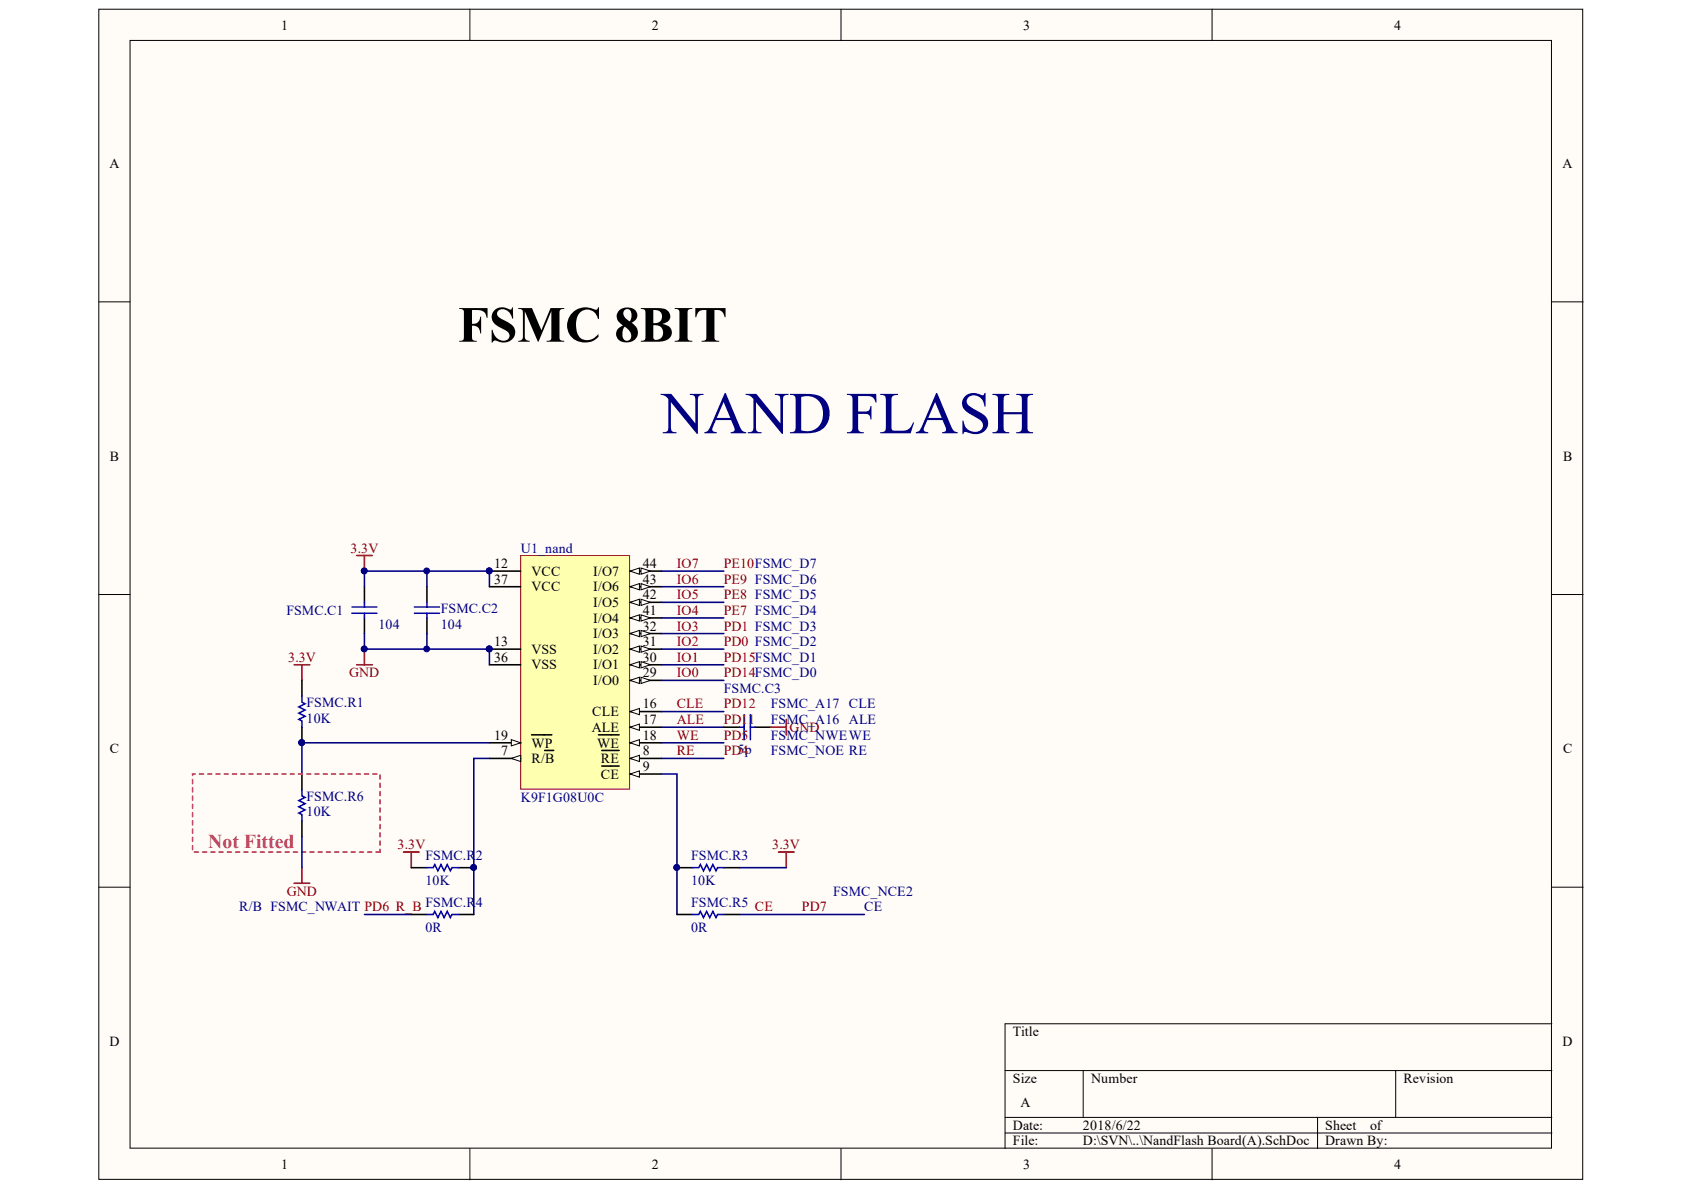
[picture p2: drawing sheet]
<svg xmlns="http://www.w3.org/2000/svg" width="297mm" height="210mm" viewBox="0 0 297 210" stroke-linecap="round" stroke-linejoin="round" font-family="sans-serif">
<g fill="#fffcf8" stroke="#000" stroke-width=".18">
<path d="M17.4 1.6h261.8v206.4h-261.8z"/>
<path d="M22.9 7.1h250.8v195.4h-250.8z"/>
</g>
<g fill="none" stroke="#000" stroke-width=".18">
<path d="M82.9 1.6v5.5M148.3 1.6v5.5M213.8 1.6v5.5M17.4 53.2h5.5M273.7 53.2h5.6M17.4 104.9h5.5M273.7 104.9h5.6M17.4 156.5h5.5M273.7 156.5h5.6M177.3 188.8h96.4M177.3 197.1h96.4M177.3 199.8h96.4"/>
<path d="M191.1 188.8v8.3M232.4 197.1v5.5M246.2 188.8v8.3M273.7 180.6h-96.4v22M82.9 202.6v5.5M148.3 202.6v5.5M213.8 202.6v5.5"/>
</g>
<path d="M91.8 98h19.3v41.2h-19.3z" fill="#ffffb0" stroke="#800000" stroke-width=".18"/>
<path d="M86.3 133.8h5.5" fill="none" stroke="#000" stroke-width=".28"/>
<path d="M90.2 133.8l1.6-.6v1.1z" fill="#fffcf8"/>
<path d="M90.2 133.8l1.6-.6v1.1z" fill="none" stroke="#000" stroke-width=".18"/>
<path d="M96.1 132.4h1.6M111.1 133.8h5.5" fill="none" stroke="#000" stroke-width=".28"/>
<path d="M111.1 133.8l1.7-.6v1.1z" fill="#fffcf8"/>
<path d="M111.1 133.8l1.7-.6v1.1z" fill="none" stroke="#000" stroke-width=".18"/>
<path d="M106.1 132.4h3.1M111.1 136.5h5.5" fill="none" stroke="#000" stroke-width=".28"/>
<path d="M111.1 136.5l1.7-.5v1.1z" fill="#fffcf8"/>
<path d="M111.1 136.5l1.7-.5v1.1z" fill="none" stroke="#000" stroke-width=".18"/>
<path d="M86.3 100.7h5.5M86.3 114.5h5.5M106.1 135.1h3.1M111.1 125.5h5.5" fill="none" stroke="#000" stroke-width=".28"/>
<g fill="#000080" stroke="#000080" stroke-width=".18">
<circle cx="86.3" cy="100.7" r=".51"/>
<circle cx="86.3" cy="114.5" r=".51"/>
</g>
<path d="M111.1 125.5l1.7-.5v1.1z" fill="#fffcf8"/>
<path d="M111.1 125.5l1.7-.5v1.1z" fill="none" stroke="#000" stroke-width=".18"/>
<path d="M111.1 128.3h5.5" fill="none" stroke="#000" stroke-width=".28"/>
<path d="M111.1 128.3l1.7-.6v1.1z" fill="#fffcf8"/>
<path d="M111.1 128.3l1.7-.6v1.1z" fill="none" stroke="#000" stroke-width=".18"/>
<path d="M111.1 131h5.5" fill="none" stroke="#000" stroke-width=".28"/>
<path d="M111.1 131l1.7-.5v1.1z" fill="#fffcf8"/>
<path d="M111.1 131l1.7-.5v1.1z" fill="none" stroke="#000" stroke-width=".18"/>
<path d="M86.3 131h5.5M105.6 129.6h3.6" fill="none" stroke="#000" stroke-width=".28"/>
<path d="M90.2 130.5l1.6 .5-1.6 .6z" fill="#fffcf8"/>
<path d="M90.2 130.5l1.6 .5-1.6 .6z" fill="none" stroke="#000" stroke-width=".18"/>
<path d="M93.8 129.6h3.5M111.1 120h5.5" fill="none" stroke="#000" stroke-width=".28"/>
<path d="M111.1 120l1.7-.5v1.1z" fill="#fffcf8"/>
<path d="M111.1 120l1.7-.5v1.1z" fill="none" stroke="#000" stroke-width=".18"/>
<path d="M113.1 119.5l1.6 .5-1.6 .6z" fill="#fffcf8"/>
<path d="M113.1 119.5l1.6 .5-1.6 .6z" fill="none" stroke="#000" stroke-width=".18"/>
<path d="M111.1 117.3h5.5" fill="none" stroke="#000" stroke-width=".28"/>
<path d="M111.1 117.3l1.7-.6v1.1z" fill="#fffcf8"/>
<path d="M111.1 117.3l1.7-.6v1.1z" fill="none" stroke="#000" stroke-width=".18"/>
<path d="M113.1 116.7l1.6 .6-1.6 .5z" fill="#fffcf8"/>
<path d="M113.1 116.7l1.6 .6-1.6 .5z" fill="none" stroke="#000" stroke-width=".18"/>
<path d="M111.1 114.5h5.5" fill="none" stroke="#000" stroke-width=".28"/>
<path d="M111.1 114.5l1.7-.5v1.1z" fill="#fffcf8"/>
<path d="M111.1 114.5l1.7-.5v1.1z" fill="none" stroke="#000" stroke-width=".18"/>
<path d="M113.1 114l1.6 .5-1.6 .6z" fill="#fffcf8"/>
<path d="M113.1 114l1.6 .5-1.6 .6z" fill="none" stroke="#000" stroke-width=".18"/>
<path d="M111.1 111.8h5.5" fill="none" stroke="#000" stroke-width=".28"/>
<path d="M111.1 111.8l1.7-.6v1.1z" fill="#fffcf8"/>
<path d="M111.1 111.8l1.7-.6v1.1z" fill="none" stroke="#000" stroke-width=".18"/>
<path d="M113.1 111.2l1.6 .6-1.6 .5z" fill="#fffcf8"/>
<path d="M113.1 111.2l1.6 .6-1.6 .5z" fill="none" stroke="#000" stroke-width=".18"/>
<path d="M111.1 109h5.5" fill="none" stroke="#000" stroke-width=".28"/>
<path d="M111.1 109l1.7-.6v1.1z" fill="#fffcf8"/>
<path d="M111.1 109l1.7-.6v1.1z" fill="none" stroke="#000" stroke-width=".18"/>
<path d="M113.1 108.4l1.6 .6-1.6 .5z" fill="#fffcf8"/>
<path d="M113.1 108.4l1.6 .6-1.6 .5z" fill="none" stroke="#000" stroke-width=".18"/>
<path d="M111.1 106.2h5.5" fill="none" stroke="#000" stroke-width=".28"/>
<path d="M111.1 106.2l1.7-.5v1.1z" fill="#fffcf8"/>
<path d="M111.1 106.2l1.7-.5v1.1z" fill="none" stroke="#000" stroke-width=".18"/>
<path d="M113.1 105.7l1.6 .5-1.6 .6z" fill="#fffcf8"/>
<path d="M113.1 105.7l1.6 .5-1.6 .6z" fill="none" stroke="#000" stroke-width=".18"/>
<path d="M111.1 103.5h5.5" fill="none" stroke="#000" stroke-width=".28"/>
<path d="M111.1 103.5l1.7-.6v1.1z" fill="#fffcf8"/>
<path d="M111.1 103.5l1.7-.6v1.1z" fill="none" stroke="#000" stroke-width=".18"/>
<path d="M113.1 102.9l1.6 .6-1.6 .5z" fill="#fffcf8"/>
<path d="M113.1 102.9l1.6 .6-1.6 .5z" fill="none" stroke="#000" stroke-width=".18"/>
<path d="M111.1 100.7h5.5" fill="none" stroke="#000" stroke-width=".28"/>
<path d="M111.1 100.7l1.7-.5v1.1z" fill="#fffcf8"/>
<path d="M111.1 100.7l1.7-.5v1.1z" fill="none" stroke="#000" stroke-width=".18"/>
<path d="M113.1 100.2l1.6 .5-1.6 .6z" fill="#fffcf8"/>
<path d="M113.1 100.2l1.6 .5-1.6 .6z" fill="none" stroke="#000" stroke-width=".18"/>
<g fill="none" stroke="#000" stroke-width=".28">
<path d="M64.3 103.5v2.7M64.3 109v2.8M75.3 103.5v2.7M75.3 109v2.8M86.3 117.3h5.5M86.3 103.5h5.5M53.3 120v2.8M53.3 128.3v2.7M53.3 136.5v2.8M127.7 128.3h2.7M133.2 128.3h2.7M53.3 144.8v2.7"/>
<path d="M72.5 153h2.8M80.8 153h2.8M119.4 153h2.8M127.7 153h2.7M72.5 161.3h2.8M80.8 161.3h2.8M119.4 161.3h2.8M127.7 161.3h2.7"/>
</g>
<g fill="#000080" stroke="#000080" stroke-width=".18">
<circle cx="86.3" cy="100.7" r=".51"/>
<circle cx="86.3" cy="114.5" r=".51"/>
<circle cx="75.3" cy="100.7" r=".51"/>
<circle cx="64.2" cy="100.7" r=".51"/>
<circle cx="64.2" cy="114.5" r=".51"/>
<circle cx="75.3" cy="114.5" r=".51"/>
<circle cx="53.2" cy="131" r=".51"/>
<circle cx="83.5" cy="153" r=".51"/>
<circle cx="119.4" cy="153" r=".51"/>
</g>
<g fill="none" stroke="#00f" stroke-width=".28">
<path d="M62.1 108.2h4.4M62.1 107.1h4.4M64.3 106.2v.9M64.3 108.2v.8M73.1 108.2h4.4M73.1 107.1h4.4M75.3 106.2v.9M75.3 108.2v.8M53.3 122.8v1.1l.5 .2-1.1 .6 1.1 .5-1.1 .6 1.1 .5-1.1 .6 .6 .3v1.1M53.3 139.3v1.1l.5 .3-1.1 .5 1.1 .6-1.1 .5 1.1 .6-1.1 .5 .6 .3v1.1M130.4 128.3h.9M131.3 126.1v4.4"/>
<path d="M132.4 126.1v4.4M132.4 128.3h.8M75.3 153h1.1l.3-.5 .5 1.1 .6-1.1 .5 1.1 .6-1.1 .5 1.1 .3-.6h1.1M122.2 153h1.1l.2-.5 .6 1.1 .5-1.1 .6 1.1 .5-1.1 .6 1.1 .3-.6h1.1M75.3 161.3h1.1l.3-.5 .5 1.1 .6-1.1 .5 1.1 .6-1.1 .5 1.1 .3-.6h1.1M122.2 161.3h1.1l.2-.5 .6 1.1 .5-1.1 .6 1.1 .5-1.1 .6 1.1 .3-.6h1.1"/>
</g>
<g fill="none" stroke="#000080" stroke-width=".28">
<path d="M64.3 103.5v-2.8h22v2.8M64.3 111.8v2.7h22v2.8M75.3 100.7v2.8M75.3 111.8v2.7M116.6 100.7h11.1M116.6 103.5h11.1M116.6 106.2h11.1M116.6 109h11.1M116.6 111.8h11.1M116.6 114.5h11.1M116.6 117.3h11.1M86.3 133.8h-2.7v27.5"/>
<path d="M86.3 131h-33v5.5M116.6 136.5h2.8v24.8M116.6 120h11.1M116.6 131h11.1M116.6 133.8h11.1M116.6 125.5h11.1M116.6 128.3h11.1M53.3 147.5v5.5M130.4 153h8.3M64.3 161.3h8.2M130.4 161.3h22.1"/>
</g>
<g fill="none" stroke="#800000" stroke-width=".28">
<path d="M62.9 98h2.8M64.3 98v2.7M51.9 117.3h2.7M53.3 117.3v2.7M62.9 117.3h2.8M64.3 114.5v2.8M135.9 128.3h2.8M138.7 126.9v2.7M51.9 155.8h2.7M53.3 153v2.8M71.2 150.3h2.7M72.5 150.3v2.7"/>
<path d="M137.3 150.3h2.8M138.7 150.3v2.7"/>
</g>
<path d="M67 150.3h-33v-13.8h33v13.8" fill="none" stroke="#da2467" stroke-width=".28" stroke-dasharray=".7 .7"/>
<text font-size="10.5" fill="#000080" x="116.7" y="76.4">NAND FLASH</text>
<text font-size="9" x="80.8" y="60.3">FSMC 8BIT</text>
<text font-size="3.5" fill="#da2467" x="36.7" y="149.5">Not Fitted</text>
<g font-size="2.5">
<text x="49.6" y="5.2">1</text>
<text x="115" y="5.2">2</text>
<text x="180.5" y="5.2">3</text>
<text x="245.9" y="5.2">4</text>
<text x="19.3" y="29.7">A</text>
<text x="275.6" y="29.7">A</text>
<text x="19.4" y="81.2">B</text>
<text x="275.7" y="81.2">B</text>
<text x="87.1" y="100.2">12</text>
<text x="93.7" y="101.6">VCC</text>
<text x="104.6" y="101.6">I/O7</text>
<text x="113.4" y="100.2">44</text>
<text x="87.1" y="103">37</text>
<text x="93.7" y="104.3">VCC</text>
<text x="104.6" y="107.1">I/O5</text>
<text x="104.6" y="104.3">I/O6</text>
<text x="113.4" y="105.7">42</text>
<text x="113.4" y="103">43</text>
<text x="87.1" y="113.9">13</text>
<text x="104.6" y="112.6">I/O3</text>
<text x="104.6" y="109.8">I/O4</text>
<text x="113.4" y="113.9">31</text>
<text x="113.4" y="111.2">32</text>
<text x="113.4" y="108.5">41</text>
<text x="87.1" y="116.7">36</text>
<text x="93.7" y="115.3">VSS</text>
<text x="93.7" y="118.1">VSS</text>
<text x="104.6" y="118.1">I/O1</text>
<text x="104.6" y="115.3">I/O2</text>
<text x="113.4" y="119.4">29</text>
<text x="113.4" y="116.7">30</text>
<text x="104.6" y="120.9">I/O0</text>
<text x="113.4" y="124.9">16</text>
<text x="87.1" y="130.5">19</text>
<text x="93.7" y="131.9">WP</text>
<text x="104.4" y="129.1">ALE</text>
<text x="104.5" y="126.4">CLE</text>
<text x="105.3" y="131.9">WE</text>
<text x="113.4" y="127.7">17</text>
<text x="113.4" y="130.5">18</text>
<text x="19.4" y="132.9">C</text>
<text x="88.4" y="133.2">7</text>
<text x="93.7" y="134.6">R/B</text>
<text x="106" y="134.6">RE</text>
<text x="106" y="137.4">CE</text>
<text x="113.4" y="133.2">8</text>
<text x="113.4" y="136">9</text>
<text x="275.7" y="132.9">C</text>
<text x="19.3" y="184.5">D</text>
<text x="178.7" y="182.8">Title</text>
<text x="275.6" y="184.5">D</text>
<text x="178.7" y="191">Size</text>
<text x="192.5" y="191">Number</text>
<text x="247.5" y="191">Revision</text>
<text x="180" y="195.2">A</text>
<text x="178.7" y="199.3">Date:</text>
<text x="178.7" y="202">File:</text>
<text x="191" y="199.3">2018/6/22</text>
<text x="191" y="202">D:\SVN\..\NandFlash Board(A).SchDoc</text>
<text x="233.7" y="199.3">Sheet</text>
<text x="233.7" y="202">Drawn By:</text>
<text x="241.7" y="199.3">of</text>
<text x="49.6" y="206.2">1</text>
<text x="115" y="206.2">2</text>
<text x="180.5" y="206.2">3</text>
<text x="245.9" y="206.2">4</text>
</g>
<g font-size="2.5" fill="#800000">
<text x="61.8" y="97.5">3.3V</text>
<text x="119.4" y="100.2">IO7</text>
<text x="127.7" y="100.2">PE10FSMC_D7</text>
<text x="119.4" y="105.7">IO5</text>
<text x="119.4" y="103">IO6</text>
<text x="127.7" y="105.7">PE8 FSMC_D5</text>
<text x="127.7" y="103">PE9 FSMC_D6</text>
<text x="119.4" y="113.9">IO2</text>
<text x="119.4" y="111.2">IO3</text>
<text x="119.4" y="108.5">IO4</text>
<text x="127.7" y="113.9">PD0 FSMC_D2</text>
<text x="127.7" y="111.2">PD1 FSMC_D3</text>
<text x="127.7" y="108.5">PE7 FSMC_D4</text>
<text x="50.8" y="116.7">3.3V</text>
<text x="61.6" y="119.4">GND</text>
<text x="119.4" y="119.4">IO0</text>
<text x="119.4" y="116.7">IO1</text>
<text x="127.7" y="119.4">PD14FSMC_D0</text>
<text x="127.7" y="116.7">PD15FSMC_D1</text>
<text x="119.4" y="124.9">CLE</text>
<text x="127.7" y="124.9">PD12</text>
<text x="119.4" y="130.5">WE</text>
<text x="119.4" y="127.7">ALE</text>
<text x="127.7" y="130.5">PD5</text>
<text x="127.7" y="127.7">PD1</text>
<text x="132" y="127.7">1</text>
<text x="139.3" y="129.1">GND</text>
<text x="119.4" y="133.2">RE</text>
<text x="127.7" y="133.2">PD4</text>
<text x="70.1" y="149.8">3.3V</text>
<text x="136.2" y="149.8">3.3V</text>
<text x="50.6" y="158">GND</text>
<text x="133.2" y="160.8">CE</text>
<text x="141.5" y="160.8">PD7</text>
</g>
<g font-size="2.5" fill="#000080">
<text x="91.9" y="97.5">U1_nand</text>
<text x="50.5" y="108.5">FSMC.C1</text>
<text x="66.7" y="110.9">104</text>
<text x="77.7" y="108.2">FSMC.C2</text>
<text x="77.7" y="110.9">104</text>
<text x="54.1" y="124.7">FSMC.R1</text>
<text x="127.7" y="122.2">FSMC.C3</text>
<text x="136" y="124.9">FSMC_A17 CLE</text>
<text x="54.1" y="127.5">10K</text>
<text x="136" y="130.5">FSMC_NWEWE</text>
<text x="136" y="127.7">FSMC_A16 ALE</text>
<text x="130.1" y="133">5p</text>
<text x="136" y="133.2">FSMC_NOE RE</text>
<text x="54.1" y="141.3">FSMC.R6</text>
<text x="54.1" y="144">10K</text>
<text x="91.9" y="141.5">K9F1G08U0C</text>
<text x="75" y="151.6">FSMC.R</text>
<text x="83.9" y="151.6">2</text>
<text x="121.9" y="151.6">FSMC.R3</text>
<text x="42.2" y="160.8">R/B FSMC_NWAIT PD6 R_B</text>
<text x="75" y="156.1">10K</text>
<text x="75" y="159.9">FSMC.R</text>
<text x="83.9" y="159.9">4</text>
<text x="121.9" y="156.1">10K</text>
<text x="121.9" y="159.9">FSMC.R5</text>
<text x="146.9" y="158">FSMC_NCE2</text>
<text x="152.4" y="160.8">CE</text>
<text x="75" y="164.3">0R</text>
<text x="121.9" y="164.3">0R</text>
</g>
</svg>
